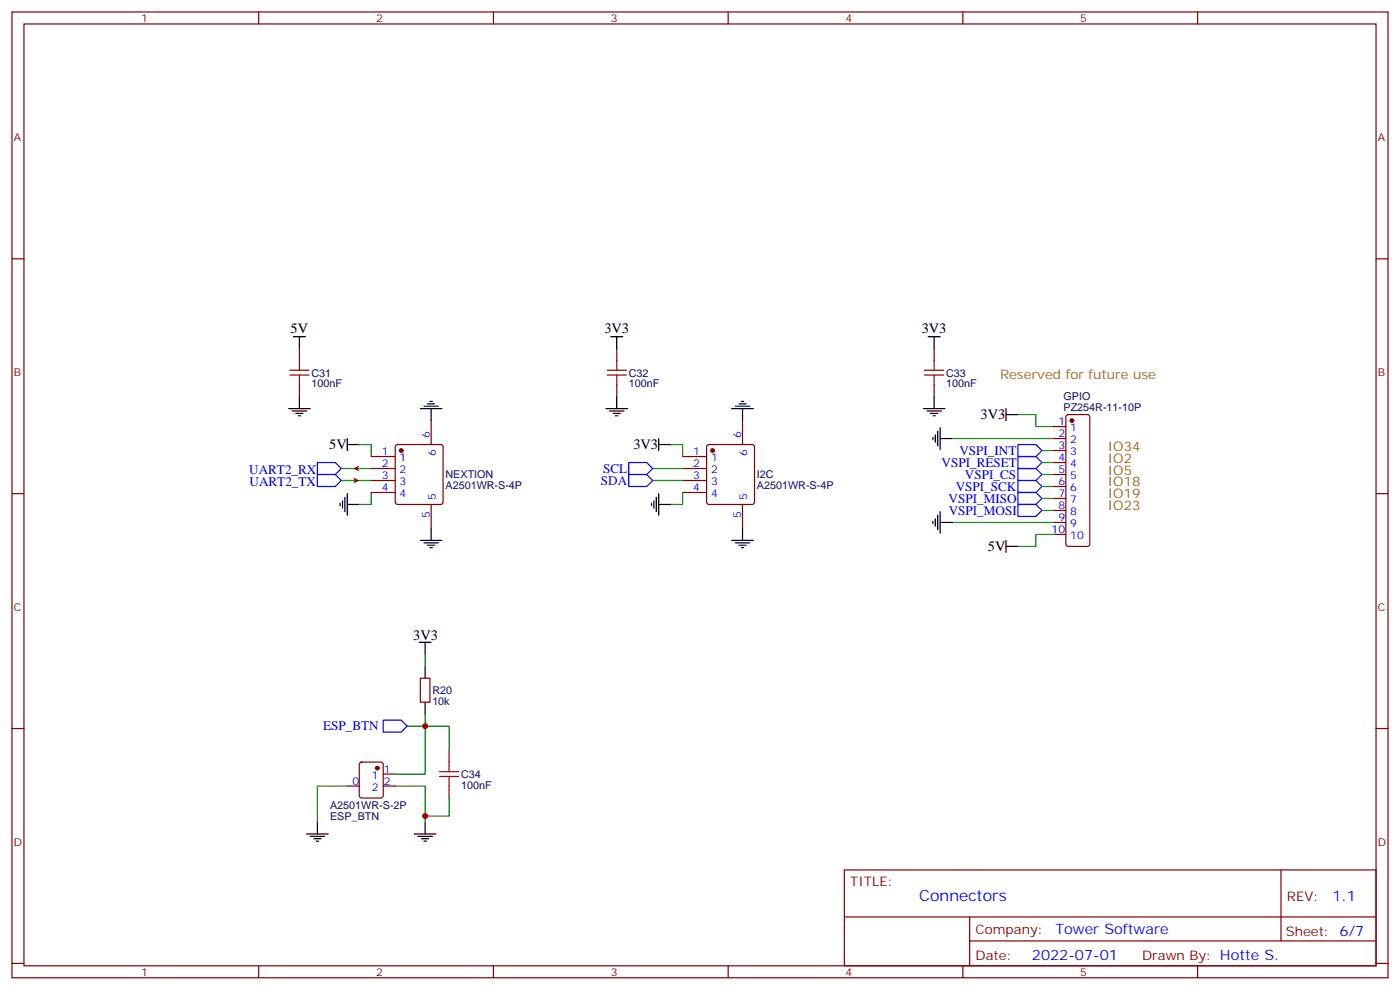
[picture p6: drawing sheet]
<svg xmlns="http://www.w3.org/2000/svg" width="412mm" height="291mm" viewBox="0 0 412 291" stroke-linecap="round" stroke-linejoin="round" font-family="sans-serif">
<g fill="none" stroke="#870000" stroke-width=".35">
<path d="M3.5 3.5h405.4v284.4h-405.4zM7.1 7.1h398.2v277.2h-398.2zM76.2 3.5v3.6M145.3 3.5v3.6M214.5 3.5v3.6M283.6 3.5v3.6M352.8 3.5v3.6M3.5 76.2h3.6M405.3 76.2h3.6M109.4 134.4h7M109.4 137.9h7M116.7 131.1l.4-.2h12.7l.5 .2 .2 .5v16.2l-.2 .5-.5 .2h-12.7l-.5-.2-.2-.5v-16.2z"/>
<path d="M127 123.8v7.1M3.5 145.3h3.6M109.4 141.5h7M109.4 145h7M127 148.5v7.1M405.3 145.3h3.6M3.5 214.5h3.6M405.3 214.5h3.6M248.7 256.1h156.6v28.2h-156.6zM377.3 256.1v20.9M248.7 270h156.5M285.6 277h119.6"/>
<path d="M285.6 270v14.1M3.5 283.6h3.6M76.2 284.3v3.6M145.3 284.3v3.6M214.5 284.3v3.6M283.6 284.3v3.6M352.8 284.3v3.6M405.3 283.6h3.6"/>
</g>
<g fill="none" stroke="#000" stroke-width=".35">
<path d="M124.9 119.6h4.2M125.9 118.9h2.2M126.6 118.2h.8M102.3 129.1v3.5M102.3 130.9h3.5M123.8 120.3h6.4M127 120.3v3.5M100.2 148.2v.7M100.9 147.5v2.1M101.6 146.4v4.2M102.3 148.5h3.5M102.3 145.3v6.4"/>
<path d="M123.8 159.1h6.4M124.9 159.8h4.2M127 155.6v3.5M125.9 160.5h2.2M126.6 161.2h.8"/>
</g>
<path d="M100.5 137.9h8.9M105.8 130.9h3.6v3.5M100.5 141.5h8.9M109.4 145v3.5h-3.6" fill="none" stroke="#008700" stroke-width=".35"/>
<path d="M93.5 136.2h5.3l1.7 1.7-1.7 1.8h-5.3zM93.5 139.7h5.3l1.7 1.8-1.7 1.7h-5.3z" fill="none" stroke="#00f" stroke-width=".35"/>
<circle cx="118.2" cy="132.6" r=".53" fill="#870000" stroke="#870000" stroke-width=".35"/>
<g fill="#870000">
<path d="M104.1 137.9l1.7-.8-.4 .8 .4 .9z"/>
<path d="M104.1 140.6l1.7 .9-1.7 .8 .4-.8z"/>
</g>
<g fill="none" stroke="#870000" stroke-width=".35">
<path d="M88.2 102.7v3.5M88.2 113.2v3.6M181.7 102.7v3.5M181.7 113.2v3.6M275.2 102.7v3.5M275.2 113.2v3.6M201.1 134.4h7M201.1 137.9h7M208.4 131.1l.4-.2h12.7l.5 .2 .2 .5v16.2l-.2 .5-.5 .2h-12.7l-.5-.2-.2-.5v-16.2zM218.7 123.8v7.1M310.4 125.6h3.6M310.4 129.1h3.6"/>
<path d="M310.4 132.6h3.6M310.4 136.2h3.6M310.4 139.7h3.6M314.2 122.3l.5-.2h5.6l.5 .2 .2 .5v37.4l-.2 .5-.5 .2h-5.6l-.5-.3-.2-.4v-37.4zM201.1 141.5h7M201.1 145h7M218.7 148.5v7.1M310.4 143.2h3.6M310.4 146.8h3.6M310.4 150.3h3.6M310.4 153.8h3.6M310.4 157.3h3.6"/>
<path d="M123.8 199.7h2.8v7h-2.8zM102.3 231.4h3.5M106.1 224.6l.4-.2h5.7l.6 .4 .1 9.4-.5 .7-5.9 .1-.6-.5-.1-9.4zM112.9 227.9h3.5M112.9 231.4h3.5M132.3 220.8v3.6M132.3 231.4v3.6"/>
</g>
<g fill="#870000" stroke="#870000" stroke-width=".35">
<circle cx="209.9" cy="132.6" r=".53"/>
<circle cx="315.7" cy="123.8" r=".53"/>
<circle cx="111.1" cy="226.1" r=".53"/>
</g>
<g fill="none" stroke="#008700" stroke-width=".35">
<path d="M192.3 137.9h8.8M197.6 130.9h3.5v3.5M280.5 129.1h29.9M299.9 122.1h5.3v3.5h5.2M306.9 132.6h3.5M306.9 136.2h3.5M306.9 139.7h3.5M192.3 141.5h8.8M201.1 145v3.5h-3.5M280.5 153.8h29.9M306.9 143.2h3.5M306.9 146.8h3.5"/>
<path d="M306.9 150.3h3.5M310.4 157.3h-5.2v3.6h-5.3M125.2 192.6v3.5M119.9 213.8h5.3v14.1h-8.8M125.2 210.3v3.5h7.1v7M102.3 231.4h-8.8v10.6M116.4 231.4h8.8v10.6M132.3 235v5.2h-7.1"/>
</g>
<g fill="none" stroke="#000" stroke-width=".35">
<path d="M86.4 99.1h3.6M88.2 99.1v3.6M179.9 99.1h3.5M181.7 99.1v3.6M273.4 99.1h3.5M275.2 99.1v3.6M88.2 116.8v3.5M181.7 116.8v3.5M216.6 119.6h4.2M217.7 118.9h2.1M218.4 118.2h.7M275.2 116.8v3.5"/>
<path d="M85 120.3h6.4M86.1 121h4.2M87.1 121.7h2.2M87.8 122.4h.7M178.5 120.3h6.4M179.6 121h4.2M180.6 121.7h2.1M181.3 122.4h.7M194 129.1v3.5M194 130.9h3.6M215.5 120.3h6.4M218.7 120.3v3.5"/>
<path d="M272 120.3h6.3M273 121h4.3M274.1 121.7h2.1M274.8 128.8v.7M274.8 122.4h.7M275.5 128.1v2.1M276.2 127v4.2M276.9 129.1h3.6M276.9 125.9v6.4M296.3 122.1h3.6M296.3 120.3v3.5M191.9 148.2v.7"/>
<path d="M192.6 147.5v2.1M193.3 146.4v4.2M194 148.5h3.6M194 145.3v6.4M215.5 159.1h6.4M216.6 159.8h4.2M218.7 155.6v3.5M274.8 153.5v.7M275.5 152.8v2.1M276.2 151.7v4.2M276.9 150.6v6.4M276.9 153.8h3.6"/>
<path d="M296.3 159.1v3.5M217.7 160.5h2.1M218.4 161.2h.7M296.3 160.9h3.6M123.5 189.1h3.5M125.2 189.1v3.5M125.2 196.1v3.6M125.2 206.7v3.6M90.3 245.5h6.4M91.4 246.2h4.2M92.4 246.9h2.1M93.1 247.7h.7"/>
<path d="M93.5 242v3.5M122.1 245.5h6.3M123.1 246.2h4.3M124.2 246.9h2.1M124.9 247.7h.7M125.2 242v3.5"/>
</g>
<path d="M185.2 136.2h5.3l1.8 1.7-1.8 1.8h-5.3zM185.2 139.7h5.3l1.8 1.8-1.8 1.7h-5.3zM299.9 137.9h5.3l1.7 1.8-1.7 1.8h-5.3zM299.9 134.4h5.3l1.7 1.8-1.7 1.7h-5.3zM299.9 130.9h5.3l1.7 1.7-1.7 1.8h-5.3zM299.9 148.5h5.3l1.7 1.8-1.7 1.7h-5.3zM299.9 145h5.3l1.7 1.8-1.7 1.7h-5.3zM299.9 141.5h5.3l1.7 1.7-1.7 1.8h-5.3zM112.9 212h5.3l1.7 1.8-1.7 1.7h-5.3z" fill="none" stroke="#00f" stroke-width=".35"/>
<g fill="none" stroke="#a10000" stroke-width=".35">
<path d="M85.4 110.4h5.6M85.4 109h5.6M88.2 106.2v2.8M88.2 110.4v2.8M178.9 110.4h5.6M178.9 109h5.6M181.7 106.2v2.8M181.7 110.4v2.8M272.3 110.4h5.7M272.3 109h5.7M275.2 106.2v2.8M275.2 110.4v2.8"/>
<path d="M129.5 228.6h5.6M129.5 227.2h5.6M132.3 224.4v2.8M132.3 228.6v2.8"/>
</g>
<g fill="#c00">
<circle cx="125.2" cy="213.8" r=".88"/>
<circle cx="125.2" cy="240.2" r=".88"/>
</g>
<text font-size="4.6" fill="#00f" x="270.8" y="265.1">Connectors</text>
<g font-size="4.2">
<text x="85.6" y="98.1">5V</text>
<text x="178" y="98.1">3V3</text>
<text x="271.5" y="98.1">3V3</text>
<text x="288.9" y="123.5">3V3</text>
<text x="97" y="132.3">5V</text>
<text x="186.6" y="132.3">3V3</text>
<text x="291" y="162.3">5V</text>
<text x="121.7" y="188.4">3V3</text>
</g>
<g font-size="4.2" fill="#00f">
<text x="392.5" y="265.4">1.1</text>
<text x="310.9" y="274.9">Tower Software</text>
<text x="304" y="282.7">2022-07-01</text>
</g>
<g font-size="3.9" fill="#960">
<text x="294.6" y="111.5">Reserved for future use</text>
<text x="326.3" y="132.6">IO34</text>
<text x="326.3" y="136.2">IO2</text>
<text x="326.3" y="139.7">IO5</text>
<text x="326.3" y="143.2">IO18</text>
<text x="326.3" y="146.8">IO19</text>
<text x="326.3" y="150.3">IO23</text>
</g>
<g font-size="3.9" fill="#00f">
<text x="277.4" y="137.4">VSPI_RESET</text>
<text x="282.6" y="133.9">VSPI_INT</text>
<text x="73.4" y="139.5">UART2_RX</text>
<text x="73.5" y="143">UART2_TX</text>
<text x="177" y="142.7">SDA</text>
<text x="177.6" y="139.2">SCL</text>
<text x="284.3" y="141">VSPI_CS</text>
<text x="279.4" y="148">VSPI_MISO</text>
<text x="281.5" y="144.5">VSPI_SCK</text>
<text x="279.5" y="151.5">VSPI_MOSI</text>
<text x="95.2" y="215">ESP_BTN</text>
</g>
<g font-size="3.9" fill="#800">
<text x="250.5" y="260.7">TITLE:</text>
<text x="379.1" y="265.4">REV:</text>
<text x="287.4" y="274.9">Company:</text>
<text x="378.7" y="275.5">Sheet: 6/7</text>
<text x="287.4" y="282.6">Date:</text>
<text x="336.4" y="282.7">Drawn By: Hotte S.</text>
</g>
<g font-size="3.2" fill="#800">
<text x="41.6" y="6.5">1</text>
<text x="110.8" y="6.5">2</text>
<text x="179.9" y="6.5">3</text>
<text x="249.1" y="6.5">4</text>
<text x="318.2" y="6.5">5</text>
<text x="4.1" y="41.6">A</text>
<text x="405.9" y="41.6">A</text>
<text x="4.1" y="110.8">B</text>
<text x="405.9" y="110.8">B</text>
<text x="4.1" y="179.9">C</text>
<text x="405.9" y="179.9">C</text>
<text x="4.1" y="249.1">D</text>
<text x="405.9" y="249.1">D</text>
<text x="41.6" y="287.3">1</text>
<text x="110.8" y="287.3">2</text>
<text x="179.9" y="287.3">3</text>
<text x="249.1" y="287.3">4</text>
<text x="318.2" y="287.3">5</text>
</g>
<g font-size="3.2" fill="#000080">
<text x="91.7" y="114">100nF</text>
<text x="91.7" y="110.9">C31</text>
<text x="185.2" y="114">100nF</text>
<text x="185.2" y="110.9">C32</text>
<text x="278.7" y="114">100nF</text>
<text x="278.7" y="110.9">C33</text>
<text x="313.3" y="117.9">GPIO</text>
<text x="313.3" y="121">PZ254R-11-10P</text>
<text x="131.2" y="144">A2501WR-S-4P</text>
<text x="131.2" y="140.8">NEXTION</text>
<text x="223" y="144">A2501WR-S-4P</text>
<text x="223" y="140.8">I2C</text>
<text x="127.4" y="207.5">10k</text>
<text x="127.4" y="204.3">R20</text>
<text x="135.8" y="232.1">100nF</text>
<text x="135.8" y="229.1">C34</text>
<text x="97.3" y="238.3">A2501WR-S-2P</text>
<text x="97.3" y="241.4">ESP_BTN</text>
</g>
<g font-size="3.2" fill="#00f">
<text x="311.8" y="125.2">1</text>
<text x="126.6" y="128.9" transform="rotate(-90 126.6 128.9)">6</text>
<text x="218.4" y="128.9" transform="rotate(-90 218.4 128.9)">6</text>
<text x="311.8" y="128.8">2</text>
<text x="315.3" y="127">1</text>
<text x="315.3" y="130.5">2</text>
<text x="112.5" y="134.1">1</text>
<text x="112.5" y="137.6">2</text>
<text x="117.7" y="135.8">1</text>
<text x="128.4" y="134.2" transform="rotate(-90 128.4 134.2)">6</text>
<text x="204.2" y="134.1">1</text>
<text x="204.2" y="137.6">2</text>
<text x="209.4" y="135.8">1</text>
<text x="220.1" y="134.2" transform="rotate(-90 220.1 134.2)">6</text>
<text x="311.8" y="132.3">3</text>
<text x="311.8" y="135.8">4</text>
<text x="315.3" y="134.1">3</text>
<text x="315.3" y="137.6">4</text>
<text x="112.5" y="141.1">3</text>
<text x="117.7" y="139.3">2</text>
<text x="117.7" y="142.9">3</text>
<text x="204.2" y="141.1">3</text>
<text x="209.4" y="139.3">2</text>
<text x="209.4" y="142.9">3</text>
<text x="311.8" y="139.3">5</text>
<text x="311.8" y="142.9">6</text>
<text x="315.3" y="141.1">5</text>
<text x="112.5" y="144.6">4</text>
<text x="117.7" y="146.4">4</text>
<text x="128.4" y="147.2" transform="rotate(-90 128.4 147.2)">5</text>
<text x="204.2" y="144.6">4</text>
<text x="209.4" y="146.4">4</text>
<text x="220.1" y="147.2" transform="rotate(-90 220.1 147.2)">5</text>
<text x="311.8" y="146.4">7</text>
<text x="311.8" y="149.9">8</text>
<text x="315.3" y="144.6">6</text>
<text x="315.3" y="148.2">7</text>
<text x="126.6" y="152.5" transform="rotate(-90 126.6 152.5)">5</text>
<text x="218.4" y="152.5" transform="rotate(-90 218.4 152.5)">5</text>
<text x="311.8" y="153.5">9</text>
<text x="315.3" y="151.7">8</text>
<text x="315.3" y="155.2">9</text>
<text x="309.8" y="157">10</text>
<text x="315.3" y="158.8">10</text>
<text x="113.1" y="227.5">1</text>
<text x="103.8" y="231.1">0</text>
<text x="109.6" y="229.3">1</text>
<text x="109.6" y="232.8">2</text>
<text x="113.1" y="231.1">2</text>
</g>
</svg>
